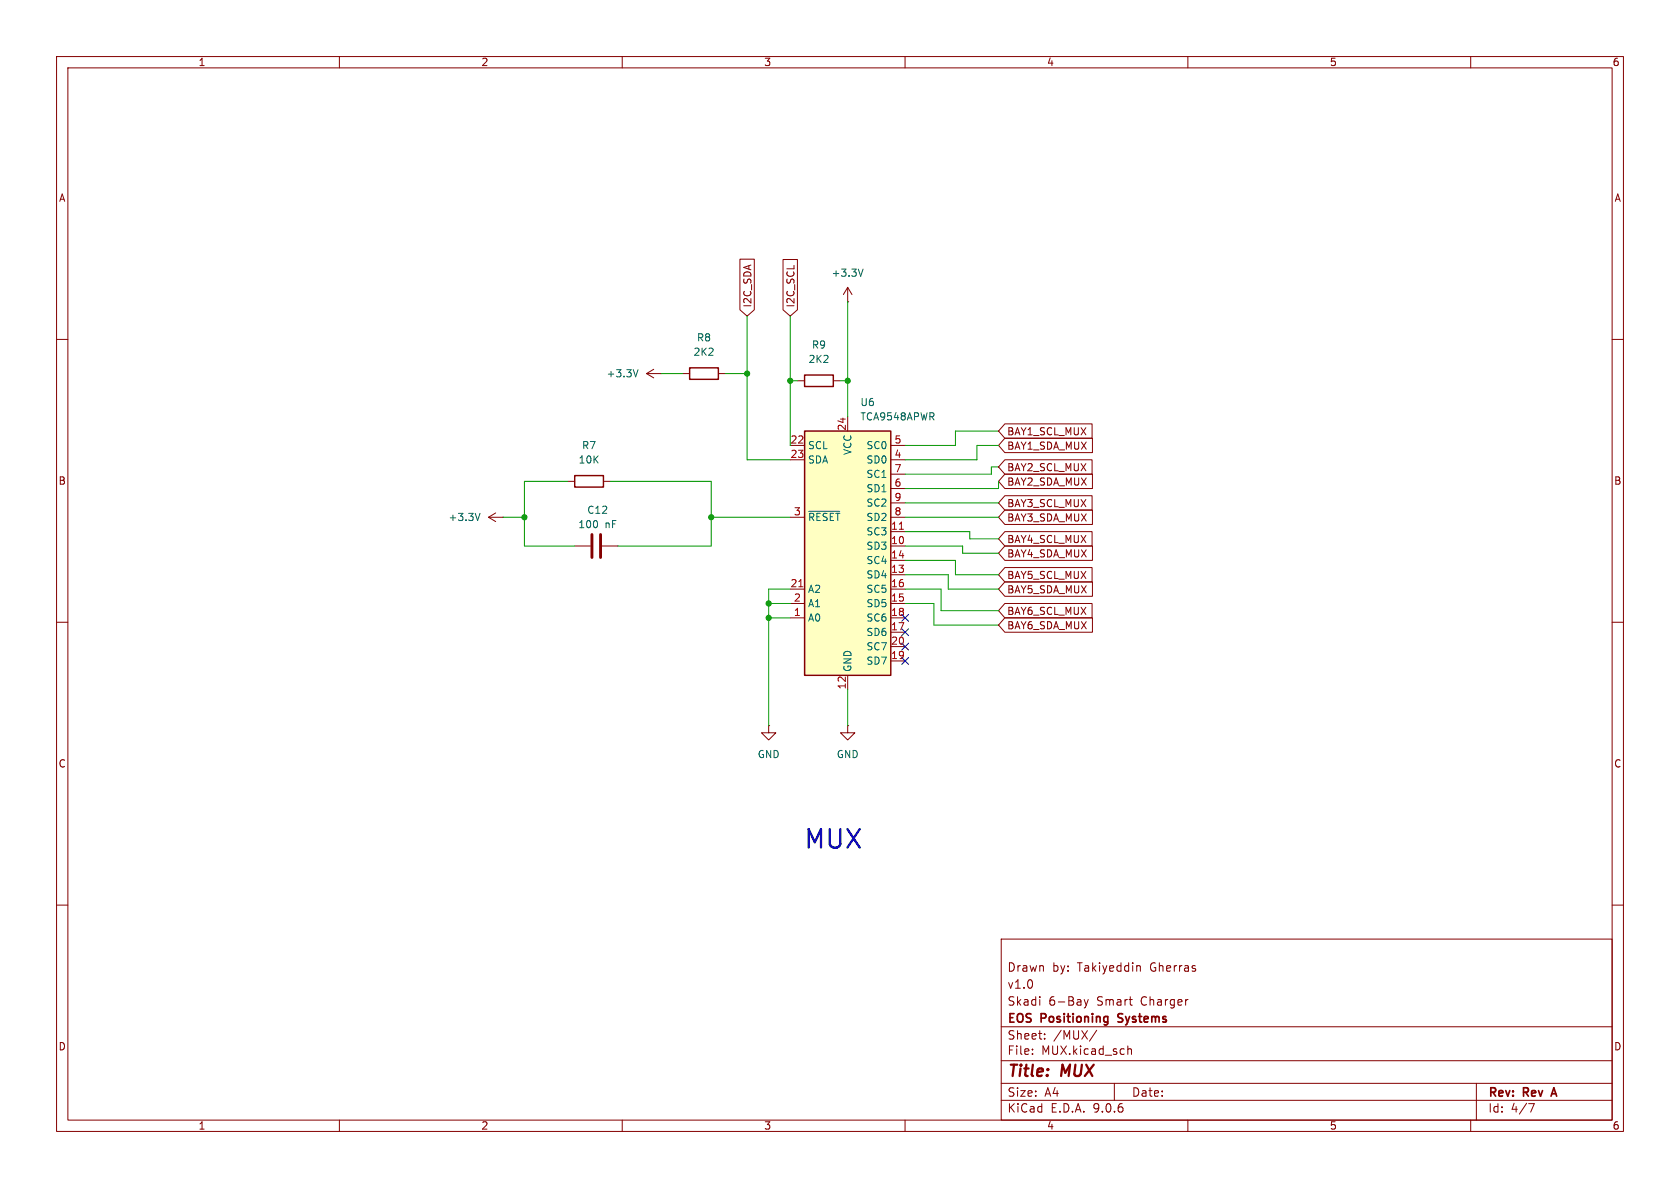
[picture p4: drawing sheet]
<svg xmlns="http://www.w3.org/2000/svg" width="297mm" height="210mm" viewBox="0 0 297 210" stroke-linecap="round" stroke-linejoin="round" font-family="sans-serif">
<g fill="none" stroke="#840000" stroke-width=".18">
<path d="M10 10h277v190h-277zM12 12h273v186h-273zM60 10v2M110 10v2M160 10v2M210 10v2M260 10v2M149.9 53.3h.1M149.9 50.8l-.8 1.3M149.9 50.8l.7 1.3M149.9 50.8v2.5M10 60h2"/>
<path d="M114.3 66l1.3 .8M114.3 66h2.5M115.6 65.3l-1.3 .7M116.8 66h.1M120.6 66h1.3M127 66h1.3M141 67.3h1.2M147.3 67.3h1.3M285 60h2M86.4 91.4l1.2 .8M86.4 91.4h2.5M87.6 90.7l-1.2 .7"/>
<path d="M88.9 91.4h.1M100.3 85.1h1.3M101.6 96.5h2.8M106.4 96.5h2.8M106.7 85.1h1.2M10 110h2M285 110h2M135.9 128.3v1.2h1.3l-1.3 1.3-1.3-1.3h1.3M135.9 128.3h.1M149.9 128.3v1.2h1.2l-1.2 1.3-1.3-1.3h1.3M149.9 128.3h.1M10 160h2"/>
<path d="M177 166h108v32h-108zM183.8 176.2v.1M191.7 176.7l.3 1M192 177.7l-.1 .4-.2 .1M192.4 176.7l-.4 1M201.2 170.7h.2l.2 .2v.8M285 160h2M60 198v2M110 198v2M160 198v2M177 194.5h108M177 191.5h108"/>
<path d="M177 187.5h108M177 181.5h108M182.5 186.3v.1M182.5 185.5v.1M184.7 183.6v.1M184.7 182.8v.1M193.9 182.1l-1.3 2M197 191.5v3M199.4 184.9v1.5M199.4 185.5l.2-.1 .4 .1v.9M210 198v2M260 198v2"/>
<path d="M261 191.5v6.5M270.2 195.1h1l-.6 1.5"/>
</g>
<path d="M197.7 179.3v.5M197.6 180.6l.2 .1M274.3 193.4h.8M274.7 192.3l-.5 1.5" fill="none" stroke="#840000" stroke-width=".3"/>
<path d="M152.6 47.6l-.4 1.2M112.8 65.3l-.4 1.3M84.9 90.7l-.5 1.3" fill="none" stroke="#006464" stroke-width=".18"/>
<path d="M121.9 65h5.1v2.1h-5.1zM142.2 66.3h5.1v2h-5.1zM101.6 84.1h5.1v2h-5.1z" fill="none" stroke="#840000" stroke-width=".25"/>
<path d="M104.6 94.5v4.1M106.2 94.5v4.1" fill="none" stroke="#840000" stroke-width=".51"/>
<path d="M142.2 76.2h15.3v43.2h-15.3z" fill="#ffffc2"/>
<path d="M142.2 76.2h15.3v43.2h-15.3z" fill="none" stroke="#840000" stroke-width=".25"/>
<g fill="none" stroke="#840000" stroke-width=".18">
<path d="M130.8 45.8h2.6v9l-1.3 1.1-1.3-1.1zM138.4 45.9h2.6v8.9l-1.3 1.1-1.3-1.1zM139.7 78.7h2.5M149.9 73.7v2.5M157.5 78.7h2.5M177.6 77.5h15.5v2.5h-15.5l-1.1-1.3zM177.6 74.9h15.5v2.6h-15.5l-1.1-1.3zM139.7 81.3h2.5M139.7 91.4h2.5M157.5 81.3h2.5M157.5 91.4h2.5M157.5 83.8h2.5"/>
<path d="M157.5 86.4h2.5M157.5 88.9h2.5M157.5 94h2.5M157.5 96.5h2.5M157.5 99.1h2.5M177.6 90.2h15.5v2.5h-15.5l-1.1-1.3zM177.6 81.3h15.5v2.5h-15.5l-1.1-1.2zM177.6 94h15.5v2.5h-15.5l-1.1-1.2zM177.6 83.8h15.5v2.6h-15.5l-1.1-1.3zM177.6 87.6h15.5v2.6h-15.5l-1.1-1.3zM177.6 96.5h15.5v2.6h-15.5l-1.1-1.3zM139.7 104.1h2.5"/>
<path d="M139.7 106.7h2.5M139.7 109.2h2.5M149.9 119.4v2.5M157.5 104.1h2.5M157.5 106.7h2.5M157.5 109.2h2.5M157.5 101.6h2.5M157.5 111.8h2.5M157.5 114.3h2.5M157.5 116.8h2.5M177.6 102.9h15.5v2.5h-15.5l-1.1-1.3zM177.6 106.7h15.5v2.5h-15.5l-1.1-1.2z"/>
<path d="M177.6 100.3h15.5v2.6h-15.5l-1.1-1.3zM177.6 109.2h15.5v2.6h-15.5l-1.1-1.3z"/>
</g>
<path d="M143 90.4h5.5" fill="none" stroke="#006464" stroke-width=".18"/>
<path d="M159 93.6h.7M141.2 103.7h.7" fill="none" stroke="#a90000" stroke-width=".18"/>
<g fill="none" stroke="#009600" stroke-width=".18">
<path d="M132.1 55.9v25.4h7.6M139.7 55.9v22.8M149.9 53.3v20.4M116.8 66h3.8M128.3 66h3.8M139.7 67.3h1.3M148.6 67.3h1.3M176.5 78.7h-3.8v2.6h-12.7M176.5 76.2h-7.6v2.5h-8.9M88.9 91.4h3.8M100.3 85.1h-7.6v11.4h8.9M107.9 85.1h17.8v11.4h-16.5"/>
<path d="M125.7 91.4h14M160 91.4h16.5M160 96.5h10.2v1.3h6.3M160 99.1h8.9v2.5h7.6M160 94h11.4v1.3h5.1M160 88.9h16.5M176.5 82.6h-1.2v1.2h-15.3M176.5 85.1v1.3h-16.5M135.9 109.2h3.8M135.9 106.7h3.8M139.7 104.1h-3.8v24.2M160 104.1h6.4v3.9h10.1"/>
<path d="M160 101.6h7.6v2.5h8.9M160 106.7h5.1v3.8h11.4M149.9 121.9v6.4"/>
</g>
<path d="M159.4 108.6l1.2 1.2M159.4 111.2l1.2 1.2M159.4 116.2l1.2 1.2M159.4 113.7l1.2 1.2M160.6 108.6l-1.2 1.2M160.6 111.2l-1.2 1.2M160.6 116.2l-1.2 1.2M160.6 113.7l-1.2 1.2" fill="none" stroke="#000084" stroke-width=".18"/>
<g fill="#009600" stroke="#009600" stroke-width=".18">
<circle cx="135.9" cy="109.2" r=".46"/>
<circle cx="92.7" cy="91.4" r=".46"/>
<circle cx="135.9" cy="106.7" r=".46"/>
<circle cx="149.9" cy="67.3" r=".46"/>
<circle cx="132.1" cy="66" r=".46"/>
<circle cx="125.7" cy="91.4" r=".46"/>
<circle cx="139.7" cy="67.3" r=".46"/>
</g>
<text font-size="4.6" fill="#0000c2" x="141.9" y="150.6">MUX</text>
<g font-size="2.8" fill="#840000">
<text x="178" y="190.9">Title:</text>
<text x="187.7" y="190.9">MUX</text>
</g>
<g font-size="2.1" fill="#840000">
<text x="178" y="172">Drawn</text>
<text x="186" y="172">by:</text>
<text x="190.5" y="172">Takiyeddin</text>
<text x="203.5" y="172">Gherras</text>
<text x="178" y="178">Skadi</text>
<text x="178" y="175">v1.0</text>
<text x="185.4" y="178">6-Bay</text>
<text x="194" y="178">Smart</text>
<text x="201.8" y="178">Charger</text>
<text x="178" y="184">Sheet:</text>
<text x="178" y="181.2">EOS</text>
<text x="184.1" y="181.2">Positioning</text>
<text x="186.2" y="184">/MUX/</text>
<text x="198.3" y="181.2">Systems</text>
<text x="178" y="186.7">File:</text>
<text x="184.1" y="186.7">MUX.kicad_sch</text>
<text x="178" y="196.9">KiCad</text>
<text x="178" y="194.1">Size:</text>
<text x="184.7" y="194.1">A4</text>
<text x="185.7" y="196.9">E.D.A.</text>
<text x="193.3" y="196.9">9.0.6</text>
<text x="200" y="194.1">Date:</text>
<text x="263" y="194.3">Rev:</text>
<text x="263" y="196.9">Id:</text>
<text x="267.1" y="196.9">4/7</text>
<text x="269.4" y="194.3">Rev</text>
<text x="275.1" y="194.3">A</text>
</g>
<g font-size="1.8" fill="#840000">
<text x="35" y="11.9">1</text>
<text x="85" y="11.9">2</text>
<text x="135" y="11.9">3</text>
<text x="185" y="11.9">4</text>
<text x="235" y="11.9">5</text>
<text x="285" y="11.9">6</text>
<text x="10.3" y="35.9">A</text>
<text x="285.3" y="35.9">A</text>
<text x="133" y="54.5" transform="rotate(-90 133 54.5)">I2C_SDA</text>
<text x="140.7" y="54.5" transform="rotate(-90 140.7 54.5)">I2C_SCL</text>
<text x="178" y="77.2">BAY1_SCL_MUX</text>
<text x="178" y="83.5">BAY2_SCL_MUX</text>
<text x="178" y="79.7">BAY1_SDA_MUX</text>
<text x="10.3" y="85.9">B</text>
<text x="178" y="86">BAY2_SDA_MUX</text>
<text x="178" y="89.9">BAY3_SCL_MUX</text>
<text x="285.3" y="85.9">B</text>
<text x="178" y="92.4">BAY3_SDA_MUX</text>
<text x="178" y="96.2">BAY4_SCL_MUX</text>
<text x="178" y="98.7">BAY4_SDA_MUX</text>
<text x="178" y="105.1">BAY5_SDA_MUX</text>
<text x="178" y="102.6">BAY5_SCL_MUX</text>
<text x="178" y="108.9">BAY6_SCL_MUX</text>
<text x="178" y="111.4">BAY6_SDA_MUX</text>
<text x="10.3" y="135.9">C</text>
<text x="285.3" y="135.9">C</text>
<text x="10.3" y="185.9">D</text>
<text x="285.3" y="185.9">D</text>
<text x="35" y="199.9">1</text>
<text x="85" y="199.9">2</text>
<text x="135" y="199.9">3</text>
<text x="185" y="199.9">4</text>
<text x="235" y="199.9">5</text>
<text x="285" y="199.9">6</text>
</g>
<g font-size="1.8" fill="#006464">
<text x="146.9" y="49.1">+3.3V</text>
<text x="122.5" y="63.1">2K2</text>
<text x="123.1" y="60.6">R8</text>
<text x="142.8" y="64.4">2K2</text>
<text x="143.4" y="61.8">R9</text>
<text x="107.1" y="66.9">+3.3V</text>
<text x="152" y="72">U6</text>
<text x="152" y="74.5">TCA9548APWR</text>
<text x="102.2" y="82.1">10K</text>
<text x="102.8" y="79.6">R7</text>
<text x="142.7" y="79.6">SCL</text>
<text x="142.7" y="82.1">SDA</text>
<text x="150.7" y="80.5" transform="rotate(-90 150.7 80.5)">VCC</text>
<text x="153.1" y="79.6">SC0</text>
<text x="153.1" y="82.1">SD0</text>
<text x="153.1" y="84.7">SC1</text>
<text x="153.1" y="87.2">SD1</text>
<text x="153.1" y="89.8">SC2</text>
<text x="79.2" y="92.3">+3.3V</text>
<text x="102.1" y="93.6">100</text>
<text x="103.7" y="91">C12</text>
<text x="106.9" y="93.6">nF</text>
<text x="142.7" y="92.3">~{RESET}</text>
<text x="153.1" y="92.3">SD2</text>
<text x="153.1" y="94.8">SC3</text>
<text x="153.1" y="97.4">SD3</text>
<text x="153.1" y="99.9">SC4</text>
<text x="142.7" y="105">A2</text>
<text x="142.7" y="107.5">A1</text>
<text x="153.1" y="102.5">SD4</text>
<text x="153.1" y="105">SC5</text>
<text x="153.1" y="107.5">SD5</text>
<text x="142.7" y="110.1">A0</text>
<text x="153.1" y="110.1">SC6</text>
<text x="153.1" y="112.6">SD6</text>
<text x="150.7" y="118.9" transform="rotate(-90 150.7 118.9)">GND</text>
<text x="153.1" y="115.2">SC7</text>
<text x="153.1" y="117.7">SD7</text>
<text x="133.9" y="134.2">GND</text>
<text x="147.8" y="134.2">GND</text>
</g>
<g font-size="1.8" fill="#a90000">
<text x="149.6" y="76.2" transform="rotate(-90 149.6 76.2)">24</text>
<text x="139.7" y="78.5">22</text>
<text x="139.7" y="81">23</text>
<text x="158" y="78.5">5</text>
<text x="158" y="81">4</text>
<text x="158" y="83.6">7</text>
<text x="158" y="86.1">6</text>
<text x="158" y="88.6">9</text>
<text x="140.3" y="91.2">3</text>
<text x="157.4" y="93.7">11</text>
<text x="158" y="91.2">8</text>
<text x="157.4" y="96.3">10</text>
<text x="157.4" y="98.8">14</text>
<text x="157.4" y="101.3">13</text>
<text x="139.7" y="103.9">21</text>
<text x="140.3" y="106.4">2</text>
<text x="157.4" y="103.9">16</text>
<text x="157.4" y="106.4">15</text>
<text x="140.3" y="109">1</text>
<text x="157.4" y="109">18</text>
<text x="157.4" y="111.5">17</text>
<text x="157.4" y="114">20</text>
<text x="157.4" y="116.6">19</text>
<text x="149.6" y="122" transform="rotate(-90 149.6 122)">12</text>
</g>
</svg>
